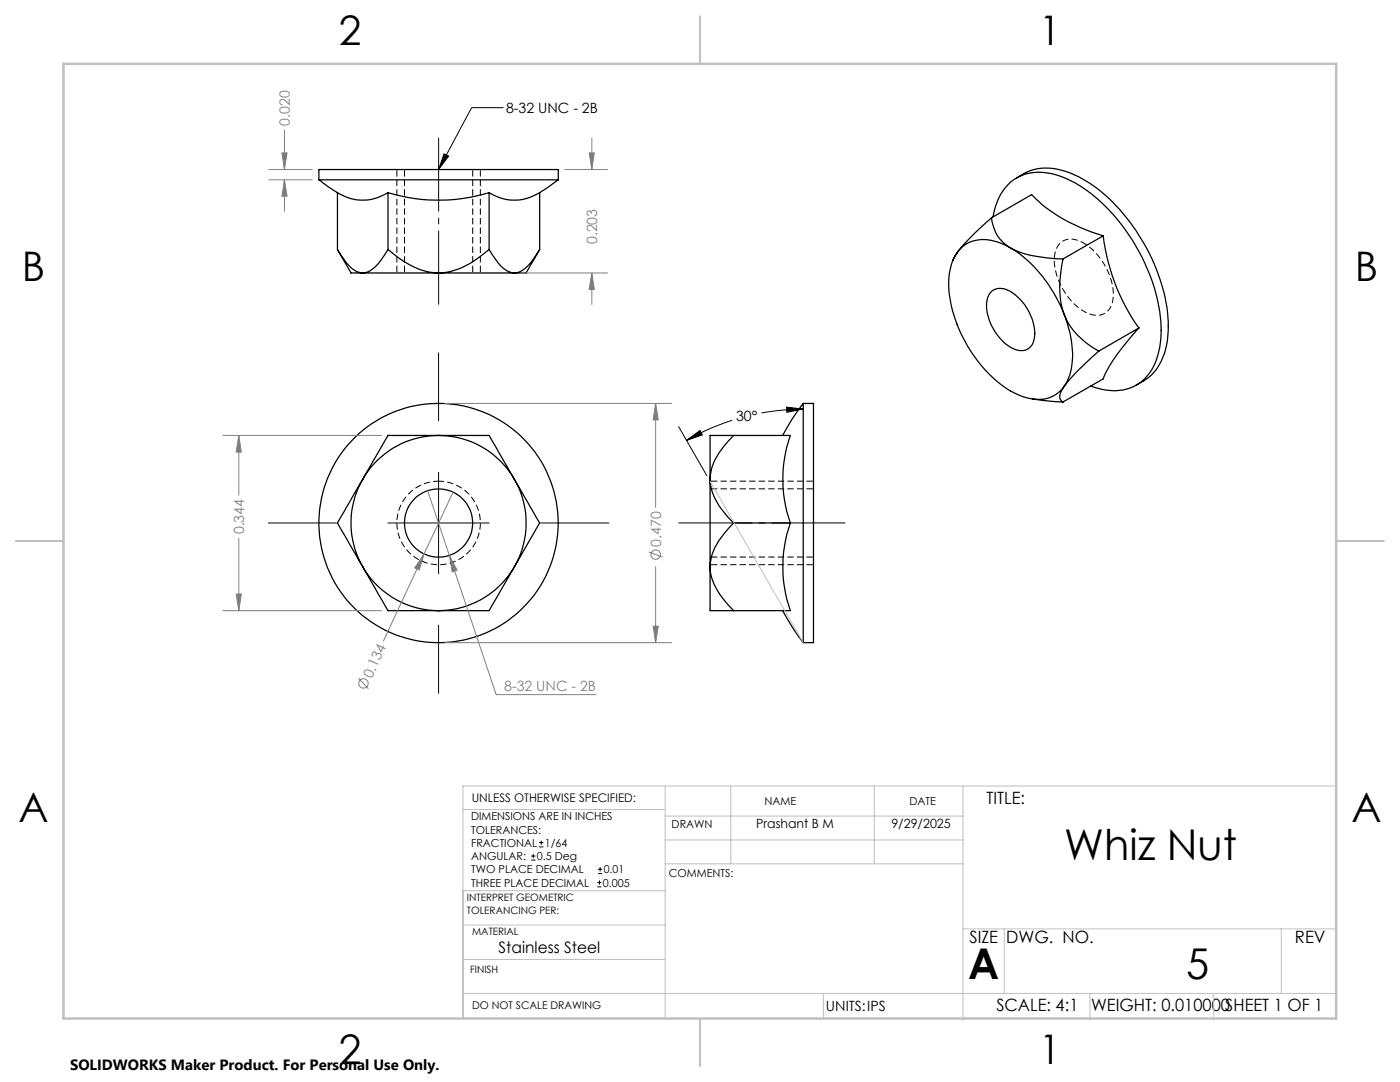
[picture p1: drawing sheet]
<svg xmlns="http://www.w3.org/2000/svg" width="279mm" height="216mm" viewBox="0 0 279 216" stroke-linecap="round" stroke-linejoin="round" font-family="sans-serif">
<g fill="none" stroke="#000" stroke-width=".25">
<path d="M63.6 35.9l3.7 2.6M63.6 35.9h47.8M63.6 35.9v-2.1h47.8v2.1M67.3 38.5a9.3 9.3 0 0 0 10.1 0M67.3 38.5v11.3M77.4 38.5a34.9 34.9 0 0 0 20.2 0M77.4 38.5v11.3M97.6 38.5a9.3 9.3 0 0 0 10.1 0M97.6 38.5v11.3M107.7 38.5v11.3M111.4 35.9l-3.7 2.6M202.9 35.5a10.3 10.3 0 0 1 10.1-1.2 28.7 28.7 0 0 1 13.1 10.9 37.2 37.2 0 0 1 7.1 19 14.4 14.4 0 0 1-2.9 10.1l-1.3 1.2-2.2 1.3"/>
<path d="M67.3 49.8l1.4 2a5 5 0 0 0 3.7 2.7M67.3 49.8l2.8 4.7h2.3M72.4 54.5h15.1M77.4 49.8a16 16 0 0 0 10.1 4.7M77.4 49.8l-.7 1.1a7.6 7.6 0 0 1-3.6 3.5l-.7 .1M87.5 54.5h15.2M97.6 49.8l1.4 2a5 5 0 0 0 3.7 2.7M97.6 49.8a17 17 0 0 1-8.5 4.5l-1.6 .2M107.7 49.8l-.7 1.1a7.6 7.6 0 0 1-3.6 3.5l-.7 .1M107.7 49.8l-2.7 4.7h-2.3M191 50.4a12.8 12.8 0 0 0-1.3 9.9 27.7 27.7 0 0 0 12 17.7 9.9 9.9 0 0 0 7.6 1.4l1.5-.7 .9-.7 .7-1M191 50.4l-.9 1.6"/>
<path d="M197.9 43.5l8-4.7a31.5 31.5 0 0 0 14.3 8.3M197.9 43.5a7.5 7.5 0 0 0 3.8 6M197.9 43.5a46.1 46.1 0 0 0-6.9 6.9M197.9 58.1a3.6 3.6 0 0 1 4.4 .5 10.3 10.3 0 0 1 4.1 8.8 2.81 2.81 0 0 1-4.5 2 10.4 10.4 0 0 1-4.9-9.3l.3-1.2zM198.2 43.3a10.3 10.3 0 0 1 5.3-8.1 11.7 11.7 0 0 1 10.4 1 34.6 34.6 0 0 1 14.1 15.3 31.1 31.1 0 0 1 3.6 16.9 10.5 10.5 0 0 1-5.2 8.6 10.3 10.3 0 0 1-8.7 0M201.7 49.5a8.7 8.7 0 0 0-8.6-1l-.9 .7-1.2 1.2M201.7 49.5a27 27 0 0 1 10.7 13.3M201.7 49.5a18 18 0 0 0 7.3 2l3.1 .2M212.1 51.7a19.7 19.7 0 0 0 .3 11.1M220.2 47.1a40.2 40.2 0 0 0 7.1 18.3M220.2 47.1l-8.1 4.6M206.1 79.6l6 .6"/>
<path d="M212.4 62.8a14 14 0 0 0 6.9 7.3M212.4 62.8a19.4 19.4 0 0 1 1.1 12l-1.1 2.2M212.4 77a3.1 3.1 0 0 0-.8 2.7l.5 .5M219.3 70.1a44.1 44.1 0 0 0-6.9 6.9M227.3 65.4l-2.1 2.4a28 28 0 0 0-5 7.8l-8.1 4.6M227.3 65.4l-8 4.7M72.4 95.6l-5.1 8.8 5.1 8.7M72.4 95.6a17.5 17.5 0 0 0 0 17.5M87.5 86.9h10.1l5.1 8.7M87.5 86.9a17.5 17.5 0 0 1 15.2 8.7M87.5 86.9h-10.1l-5 8.7M87.5 86.9a17.5 17.5 0 0 0-15.1 8.7"/>
<path d="M102.7 95.6a17.5 17.5 0 0 1 0 17.5M102.7 95.6l5 8.8-5 8.7M141.7 95.6a10.1 10.1 0 0 0 2.6 6.3l2.1 2.5M141.7 95.6v17.5M146.4 86.9h11.3a26.4 26.4 0 0 0 0 17.5M146.4 86.9a14 14 0 0 0-4.7 8v.7M146.4 86.9h-4.7v8.7M160.3 80.5a38.9 38.9 0 0 0-4.1 6.4M160.3 80.5v47.7M160.3 80.5h2v47.7h-2M72.4 113.1a17.5 17.5 0 0 0 15.1 8.7M72.4 113.1l5 8.7h10.1"/>
<path d="M102.7 113.1l-5.1 8.7h-10.1M102.7 113.1a17.6 17.6 0 0 1-15.2 8.7M141.7 113.1a10.2 10.2 0 0 0 2.6 6.3l2.1 2.4M141.7 113.1v8.7h4.7M146.4 104.4a14 14 0 0 0-4.7 8v.7M146.4 104.4h11.3M157.7 104.4a26.5 26.5 0 0 0 0 17.4h-11.3M156.2 121.8a43.3 43.3 0 0 0 4.1 6.4"/>
<circle cx="87.5" cy="104.4" r="6.8"/>
<circle cx="87.5" cy="104.4" r="23.9"/>
</g>
<path d="M79.2 33.8v20.6M80.7 33.8v20.6M95.9 33.8v20.6M94.3 54.4v-20.6M162.4 97.5h-20.7M162.4 96h-20.7M141.7 111.2h20.7M162.4 112.7h-20.7" fill="none" stroke="#000" stroke-width=".2" stroke-dasharray="1.3 .6" stroke-dashoffset="-.2" stroke-linecap="butt"/>
<g fill="none" stroke="#808080" stroke-width=".2">
<path d="M53.6 35.9h8.8M53.6 33.8h8.8M56.3 30.5h1l-.5 3.3zM56.8 35.9l.5 3.3h-1zM56.8 25.9v7.9M56.8 35.9v6.3M112.7 33.8h8.6M117.6 30.5h1l-.5 3.3zM118.1 27.5v6.3M103.9 54.5h17.4M118.1 54.5l.5 3.2h-1zM118.1 54.5v6.3"/>
<path d="M44.5 86.9h31.7M47.7 86.9l.5 3.3h-1.1zM47.7 86.9v11.9M85.3 97.9l4.4 12.9M88.8 80.5h45.2M90.4 98.2l-5.8 12.3M130.8 80.5l.6 3.3h-1zM130.8 80.5v20.8M47.1 118.5h1.1l-.5 3.3zM47.7 107.4v14.4M84.6 110.5l-.9 3.2-.9-.4zM84.6 110.5l-8.1 17.4"/>
<path d="M89.7 110.8l1.5 3-1 .3zM89.7 110.8l9.3 27.8h19.9M129.5 110.1l2.7 1.1M130.8 113.1v15.1M44.5 121.8h31.7M71.5 135.3l2 2.1M88.8 128.2h45.2M130.4 125h1l-.6 3.2z"/>
<circle cx="130.9" cy="110.7" r=".94"/>
<circle cx="72.5" cy="136.4" r=".94"/>
</g>
<g fill="none" stroke="#000" stroke-width=".2">
<path d="M88.6 30.7l.9 .5-2 2.6zM100.5 21.5h-6.4l-6.6 12.3M87.5 70.3v13.7M87.5 94.2v20.3M135.4 85.1l5.7 9.8M137 87.9l2.7-2 .5 .9zM146.1 83.9a46.2 46.2 0 0 0-9.1 4M157 81.2l3.3 .4-3.3 .7zM160.3 81.6a49.8 49.8 0 0 0-8.4 .8M53.5 104.4h13.7M77.4 104.4h20.3M107.8 104.4h13.8"/>
<path d="M87.5 124.7v13.7M106 171.6h.9M106 170.8h.9M106.4 170.4v.8M107.6 169h.8M107.6 168.1h.8M108 167.7v.9M119.2 177h.8M119.2 176.1h.8M119.3 174.3h.9M119.3 173.5h.9M119.6 175.7v.8"/>
<path d="M119.8 173v.9"/>
</g>
<path d="M216.3 48.5a3.7 3.7 0 0 0-5.1 .4 7.6 7.6 0 0 0 0 7 11.4 11.4 0 0 0 6.8 6.9 3.3 3.3 0 0 0 4.2-3.4 12.8 12.8 0 0 0-5.9-10.9" fill="none" stroke="#000" stroke-width=".2" stroke-dasharray="1.3 .6" stroke-dashoffset=".6" stroke-linecap="butt"/>
<path d="M87.5 96a8.3 8.3 0 0 0-7.3 12.3 8.3 8.3 0 0 0 14.3 .7 8.3 8.3 0 0 0-6.1-12.9l-.9-.1" fill="none" stroke="#000" stroke-width=".2" stroke-dasharray="1.3 .6" stroke-dashoffset=".2" stroke-linecap="butt"/>
<path d="M87.5 27.5v33.3M135.4 104.3h33.3" fill="none" stroke="#000" stroke-width=".2" stroke-dasharray="15.2 1.3 1.3 1.3" stroke-dashoffset=".5" stroke-linecap="butt"/>
<g fill="none" stroke="#c0c0c0" stroke-width=".2">
<path d="M141.7 96l18.6 32.2M132.8 156.8v46.4M145.8 156.8v15.6M174.5 156.8v15.6M192.2 156.8v46.8M266.7 156.8h-174.3v46.4M92.4 161.5h40.4M92.4 177.7h40.4M132.8 167.6h59.4M132.8 162.8h59.4M132.8 172.4h59.4M92.4 198.2h174.3"/>
<path d="M92.4 191.5h40.4M92.4 184.6h40.4M164.3 198.2v5M192.2 185.3h74.5M200.4 185.3v12.9M217.5 198.2v5.4M242.2 198.2v5.4M255.7 185.3v12.9"/>
</g>
<path d="M139.7 3.2v9.5M3.1 107.9h9.6M266.7 107.9h9.5M139.7 203.2v9.6" fill="none" stroke="#c0c0c0" stroke-width=".25"/>
<path d="M12.7 12.7h254v190.5h-254z" fill="none" stroke="#c0c0c0" stroke-width=".5"/>
<g fill="#808080">
<path d="M89.7 110.8l1.5 3-1 .3z"/>
<path d="M84.6 110.5l-.9 3.2-.9-.4z"/>
<path d="M130.8 80.5l.6 3.3h-1zM130.4 125h1l-.6 3.2zM47.7 86.9l.5 3.3h-1.1zM47.1 118.5h1.1l-.5 3.3z"/>
</g>
<g fill="#000">
<path d="M88.6 30.7l.9 .5-2 2.6z"/>
<path d="M157 81.2l3.3 .4-3.3 .7zM137 87.9l2.7-2 .5 .9z"/>
</g>
<g fill="#808080">
<path d="M56.8 35.9l.5 3.3h-1zM56.3 30.5h1l-.5 3.3z"/>
<path d="M117.6 30.5h1l-.5 3.3zM118.1 54.5l.5 3.2h-1z"/>
</g>
<g font-size="8.5">
<text x="212.4" y="171.6">Whiz Nut</text>
<text x="193.2" y="195.4">A</text>
<text x="236.7" y="195.4">5</text>
</g>
<g font-size="8.1">
<text x="67.6" y="8.9">2</text>
<text x="207.3" y="8.9">1</text>
<text x="4.4" y="56.1">B</text>
<text x="270.4" y="56.1">B</text>
<text x="3.7" y="164.1">A</text>
<text x="269.7" y="164.1">A</text>
<text x="67.6" y="212.4">2</text>
<text x="207.3" y="212.4">1</text>
</g>
<g font-size="3.4">
<text x="196.9" y="160.4">TITLE:</text>
<text x="193.5" y="188.1">SIZE</text>
<text x="200.8" y="188.1">DWG. NO.</text>
<text x="258.4" y="188.1">REV</text>
<text x="198.8" y="201.7">SCALE: 4:1</text>
<text x="217.7" y="201.8">WEIGHT: 0.010000SHEET 1 OF 1</text>
</g>
<text font-size="3.2" x="99.5" y="190.1">Stainless Steel</text>
<text font-size="3" x="14" y="213.5">SOLIDWORKS Maker Product. For Personal Use Only.</text>
<g font-size="2.8">
<text x="101" y="22.6">8-32 UNC - 2B</text>
<text x="146.9" y="84.1">30°</text>
<text x="164.8" y="201.7">UNITS:IPS</text>
</g>
<g font-size="2.8" fill="#808080">
<text x="57.9" y="25.1" transform="rotate(-90 57.9 25.1)">0.020</text>
<text x="119.2" y="48.7" transform="rotate(-90 119.2 48.7)">0.203</text>
<text x="48.7" y="106.6" transform="rotate(-90 48.7 106.6)">0.344</text>
<text x="131.9" y="109.1" transform="rotate(-90 131.9 109.1)">0.470</text>
<text x="74.2" y="135.4" transform="rotate(-65 74.2 135.4)">0.134</text>
<text x="100.6" y="138">8-32 UNC - 2B</text>
</g>
<g font-size="2.5">
<text x="150.9" y="165.3">Prashant B M</text>
<text x="177.9" y="165.3">9/29/2025</text>
</g>
<text font-size="2.4" x="94.1" y="160">UNLESS OTHERWISE SPECIFIED:</text>
<g font-size="2.2">
<text x="152.6" y="160.6">NAME</text>
<text x="181.5" y="160.6">DATE</text>
<text x="94" y="163.7">DIMENSIONS ARE IN INCHES</text>
<text x="94" y="166.3">TOLERANCES:</text>
<text x="134" y="165.3">DRAWN</text>
<text x="94" y="171.6">ANGULAR:</text>
<text x="94" y="169">FRACTIONAL</text>
<text x="107.2" y="171.6">0.5 Deg</text>
<text x="108.8" y="169">1/64</text>
<text x="94" y="176.9">THREE PLACE DECIMAL</text>
<text x="94" y="174.3">TWO PLACE DECIMAL</text>
<text x="120.3" y="176.9">0.005</text>
<text x="120.5" y="174.3">0.01</text>
<text x="133.5" y="175">COMMENTS:</text>
</g>
<text font-size="2.1" x="94.2" y="201.4">DO NOT SCALE DRAWING</text>
<g font-size="2">
<text x="93.2" y="179.8">INTERPRET GEOMETRIC</text>
<text x="93.2" y="182.3">TOLERANCING PER:</text>
<text x="94.2" y="186.5">MATERIAL</text>
<text x="93.8" y="194.1">FINISH</text>
</g>
</svg>
